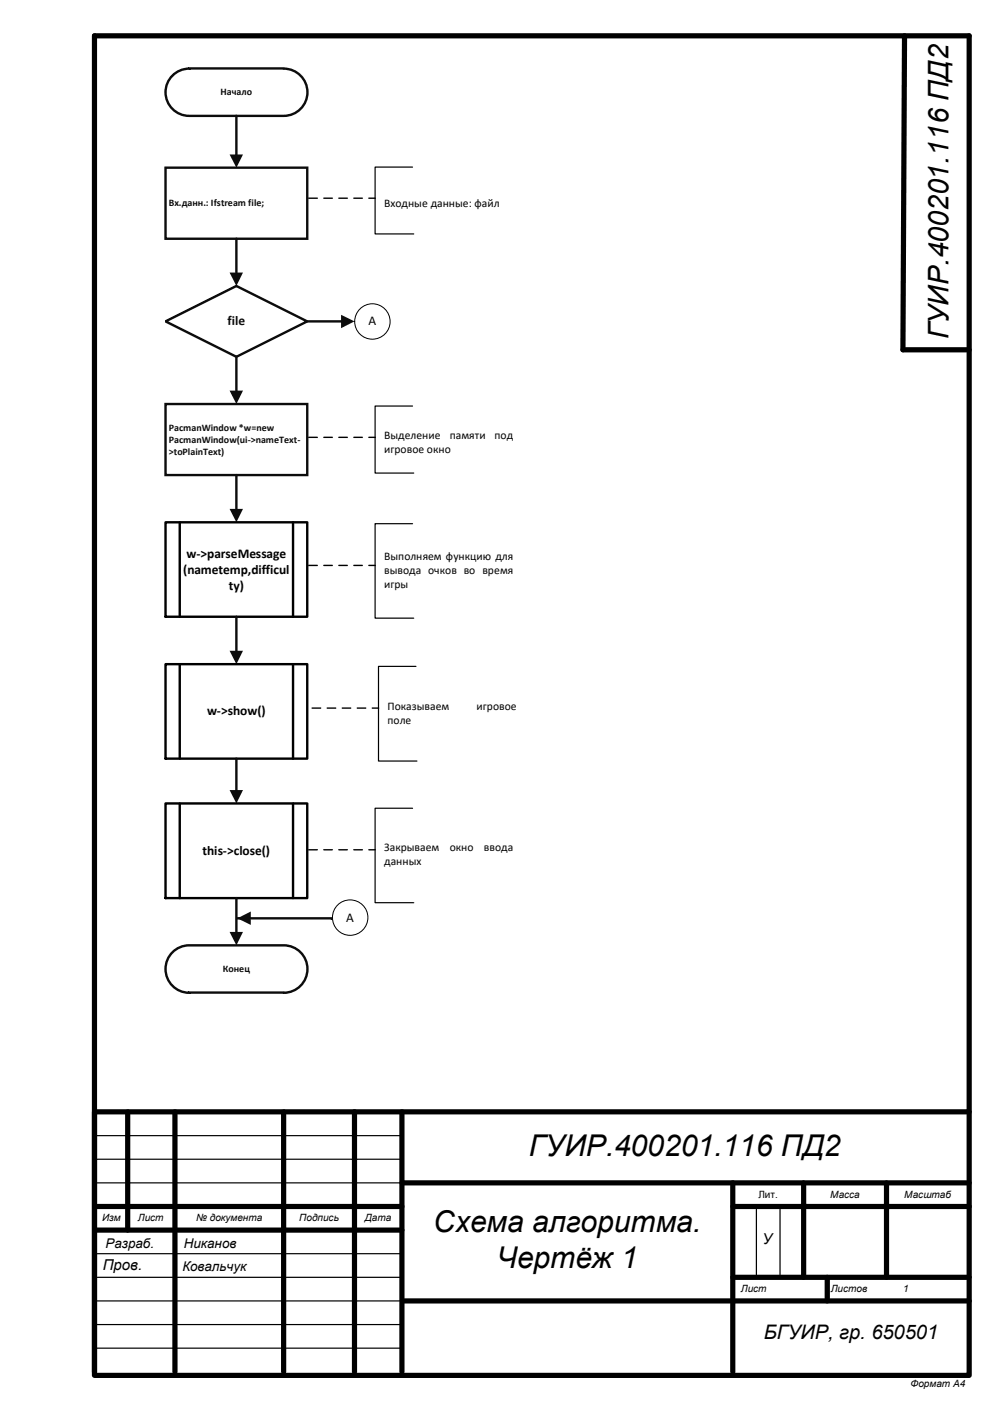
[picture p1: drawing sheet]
<svg xmlns="http://www.w3.org/2000/svg" width="210mm" height="297mm" viewBox="0 0 210 297" stroke-linecap="round" stroke-linejoin="round" font-family="sans-serif">
<g fill="none" stroke="#000" stroke-width="1.1">
<path d="M20 7.6h185v283.4h-185zM191.3 7.6l-.3 66.4h14M27 235.2v25M37 235.2v55M60 235.2v55M75 235.2v55M85 235.2v55M205 235.2h-185v55M20 255.2h65M85 250.2h120M155 250.2v40M155 255.2h50"/>
<path d="M170 250.2v20M187.5 250.2v20M20 260.2h65M85.1 275.2h119.9M155 270.2h50M175 270.2v5"/>
</g>
<path d="M20 240.2h65M20 245.2h65M20 250.2h65M160 255.2v15M165 255.2v15M20 265.2h65M20 270.2h65M20 275.2h65.1M20 280.2h65M20 285.2h65" fill="none" stroke="#000" stroke-width=".25"/>
<path d="M36.2 16.3a5.3 5.3 0 0 1 3.8-1.8h20a5 5 0 0 1 5 5 5 5 0 0 1-5 5h-20a5 5 0 0 1-4.5-2.9 5 5 0 0 1 .7-5.3z" fill-rule="evenodd" fill="#fff"/>
<path d="M36.2 16.3a5.3 5.3 0 0 1 3.8-1.8h20a5 5 0 0 1 5 5 5 5 0 0 1-5 5h-20a5 5 0 0 1-4.5-2.9 5 5 0 0 1 .7-5.3zM50 24.5v8.5" fill="none" stroke="#0c0c0c" stroke-width=".51"/>
<path d="M48.6 32.7h2.8l-1.4 2.8z" fill="#0c0c0c"/>
<path d="M87.2 35.3h-7.9v14.2h8.2" fill="none" stroke="#000" stroke-width=".25"/>
<path d="M35 35.5h30v15h-30z" fill="#fff"/>
<path d="M35 35.5h30v15h-30z" fill="none" stroke="#0c0c0c" stroke-width=".51"/>
<path d="M65.2 41.8h1.9l.2 .1-.2 .2h-1.8zM68.5 41.8h1.8l.1 .1-.1 .2h-1.8l-.2-.2zM71.6 41.8h1.9l.1 .1-.1 .2h-1.9l-.1-.2zM74.8 41.8h1.9l.1 .1-.1 .2h-1.9l-.1-.2zM78 41.8h1.3l.2 .1-.2 .2h-1.3l-.1-.2z" fill="#000"/>
<path d="M35 68l15-7.5 15 7.5-15 7.5z" fill-rule="evenodd" fill="#fff"/>
<path d="M50 50.5v7.5M35 68l15-7.5 15 7.5-15 7.5z" fill="none" stroke="#0c0c0c" stroke-width=".51"/>
<path d="M48.6 57.7h2.8l-1.4 2.8z" fill="#0c0c0c"/>
<circle cx="78.8" cy="68" r="3.7" fill="#fff"/>
<circle cx="78.8" cy="68" r="3.7" fill="none" stroke="#000" stroke-width=".21"/>
<path d="M65 68h7.5" fill="none" stroke="#0c0c0c" stroke-width=".51"/>
<path d="M72.1 66.6l2.9 1.4-2.9 1.4z" fill="#0c0c0c"/>
<path d="M35 85.5h30v15h-30z" fill="#fff"/>
<path d="M50 75.5v7.5M35 85.5h30v15h-30z" fill="none" stroke="#0c0c0c" stroke-width=".51"/>
<path d="M48.6 82.6h2.8l-1.4 2.9z" fill="#0c0c0c"/>
<path d="M50 100.5v7.5" fill="none" stroke="#0c0c0c" stroke-width=".51"/>
<path d="M48.6 107.7h2.8l-1.4 2.8z" fill="#0c0c0c"/>
<path d="M35 110.5h30v20h-30z" fill="#fff"/>
<path d="M35 110.5h30v20h-30zM38 110.5v20M62 110.5v20" fill="none" stroke="#000" stroke-width=".51"/>
<path d="M50 130.5v7.5" fill="none" stroke="#0c0c0c" stroke-width=".51"/>
<path d="M48.6 137.7h2.8l-1.4 2.8z" fill="#0c0c0c"/>
<path d="M35 140.5h30v20h-30z" fill="#fff"/>
<path d="M35 140.5h30v20h-30zM38 140.5v20M62 140.5v20" fill="none" stroke="#000" stroke-width=".51"/>
<path d="M50 160.5v7" fill="none" stroke="#0c0c0c" stroke-width=".51"/>
<path d="M48.6 167.1h2.8l-1.4 2.9z" fill="#0c0c0c"/>
<path d="M35 170h30v20h-30z" fill="#fff"/>
<path d="M35 170h30v20h-30zM38 170v20M62 170v20" fill="none" stroke="#000" stroke-width=".51"/>
<path d="M36.2 201.8a5 5 0 0 1 3.8-1.8h20a5 5 0 0 1 5 5 5 5 0 0 1-5 5h-20a5 5 0 0 1-4.5-2.9 5 5 0 0 1 .7-5.3z" fill-rule="evenodd" fill="#fff"/>
<path d="M50 190v7.5M36.2 201.8a5 5 0 0 1 3.8-1.8h20a5 5 0 0 1 5 5 5 5 0 0 1-5 5h-20a5 5 0 0 1-4.5-2.9 5 5 0 0 1 .7-5.3z" fill="none" stroke="#0c0c0c" stroke-width=".51"/>
<path d="M48.6 197.1h2.8l-1.4 2.9z" fill="#0c0c0c"/>
<circle cx="74.1" cy="194.1" r="3.7" fill="#fff"/>
<circle cx="74.1" cy="194.1" r="3.7" fill="none" stroke="#000" stroke-width=".21"/>
<path d="M50.2 194.3l20 .1" fill="none" stroke="#0c0c0c" stroke-width=".51"/>
<path d="M50.2 194.3l2.8-1.5v2.9z" fill="#0c0c0c"/>
<path d="M87.2 85.9h-7.9v14.2h8.2M87.2 110.8h-7.9v20h8.2M88 141h-7.9v20h8.1M87.2 171h-7.9v20h8.2" fill="none" stroke="#000" stroke-width=".25"/>
<g fill="#000">
<path d="M65.2 92.4h1.9l.2 .1-.2 .2h-1.8zM68.5 92.4h1.8l.1 .1-.1 .2h-1.8l-.2-.2zM71.6 92.4h1.9l.1 .1-.1 .2h-1.9l-.1-.2zM74.8 92.4h1.9l.1 .1-.1 .2h-1.9l-.1-.2zM78 92.4h1.3l.2 .1-.2 .2h-1.3l-.1-.2z"/>
<path d="M65.2 119.5h1.9l.2 .1-.2 .2h-1.8zM68.5 119.5h1.8l.1 .1-.1 .2h-1.8l-.2-.2zM71.6 119.5h1.9l.1 .1-.1 .2h-1.9l-.1-.2zM74.8 119.5h1.9l.1 .1-.1 .2h-1.9l-.1-.2zM78 119.5h1.3l.2 .1-.2 .2h-1.3l-.1-.2z"/>
<path d="M65.9 149.7l2-.1 .1 .2-.1 .1h-1.9zM69.2 149.6h1.8l.2 .2-.2 .1h-1.8l-.2-.1zM72.3 149.6h1.9l.1 .2-.1 .1h-1.9l-.1-.1zM75.5 149.6h1.9l.1 .2-.1 .1h-1.9l-.1-.1zM78.7 149.6h1.4l.1 .2-.1 .1h-1.4l-.1-.1z"/>
<path d="M65.2 179.7l1.9-.1 .2 .1-.2 .2h-1.8zM68.5 179.6h1.8l.1 .1-.1 .2h-1.8l-.2-.2zM71.6 179.6h1.9l.1 .1-.1 .2h-1.9l-.1-.2zM74.8 179.6h1.9l.1 .1-.1 .2h-1.9l-.1-.2zM78 179.6h1.3l.2 .1-.2 .2h-1.3l-.1-.2z"/>
</g>
<g font-size="6.4">
<text x="111.8" y="244.6">ГУИР.400201.116 ПД2</text>
<text x="91.6" y="260.7">Схема алгоритма.</text>
<text x="105.1" y="268.3">Чертёж 1</text>
</g>
<text font-size="6" x="200.6" y="71.8" transform="rotate(-90 200.6 71.8)">ГУИР.400201.116 ПД2</text>
<text font-size="4.2" x="161.5" y="283.3">БГУИР, гр. 650501</text>
<g font-size="3.2">
<text x="161.3" y="263.2">У</text>
<text x="21.7" y="268.7">Пров.</text>
</g>
<text font-size="2.8" fill="#0c0c0c" x="48.1" y="68.8">file</text>
<g font-size="2.8">
<text x="77.9" y="68.8">А</text>
<text x="39.5" y="117.9">w-&gt;parseMessage</text>
<text x="38.7" y="121.3">(nametemp,difficul</text>
<text x="48.4" y="124.7">ty)</text>
<text x="43.8" y="151.3">w-&gt;show()</text>
<text x="42.8" y="180.8">this-&gt;close()</text>
<text x="73.2" y="194.9">А</text>
<text x="22.3" y="264">Разраб.</text>
<text x="38.6" y="268.9">Ковальчук</text>
<text x="38.9" y="264">Никанов</text>
</g>
<g font-size="2.5">
<text x="81.2" y="43.7">Входные данные: файл</text>
<text x="81.2" y="92.8">Выделение</text>
<text x="81.2" y="95.8">игровое окно</text>
<text x="95.1" y="92.8">памяти</text>
<text x="104.6" y="92.8">под</text>
<text x="81.2" y="118.4">Выполняем функцию для</text>
<text x="81.2" y="121.4">вывода очков во время</text>
<text x="81.2" y="124.4">игры</text>
<text x="82" y="150.1">Показываем</text>
<text x="82" y="153.1">поле</text>
<text x="100.8" y="150.1">игровое</text>
<text x="81.2" y="180.1">Закрываем</text>
<text x="81.2" y="183">данных</text>
<text x="95.1" y="180.1">окно</text>
<text x="102.4" y="180.1">ввода</text>
</g>
<g font-size="2.1" fill="#0c0c0c">
<text x="46.7" y="20.2">Начало</text>
<text x="35.7" y="43.6">Вх.данн.: Ifstream file;</text>
<text x="35.7" y="91.1">PacmanWindow *w=new</text>
<text x="35.7" y="93.6">PacmanWindow(ui-&gt;nameText-</text>
<text x="35.7" y="96.2">&gt;toPlainText)</text>
<text x="47.1" y="205.6">Конец</text>
</g>
<g font-size="2.1">
<text x="160.4" y="253.4">Лит.</text>
<text x="175.6" y="253.4">Масса</text>
<text x="191.3" y="253.4">Масштаб</text>
<text x="21.6" y="258.4">Изм</text>
<text x="29.1" y="258.4">Лист</text>
<text x="41.5" y="258.4">№ документа</text>
<text x="63.3" y="258.4">Подпись</text>
<text x="77.2" y="258.4">Дата</text>
<text x="156.7" y="273.3">Лист</text>
<text x="175.7" y="273.3">Листов</text>
<text x="191.1" y="273.3">1</text>
<text x="192.5" y="293.4">Формат А4</text>
</g>
</svg>
